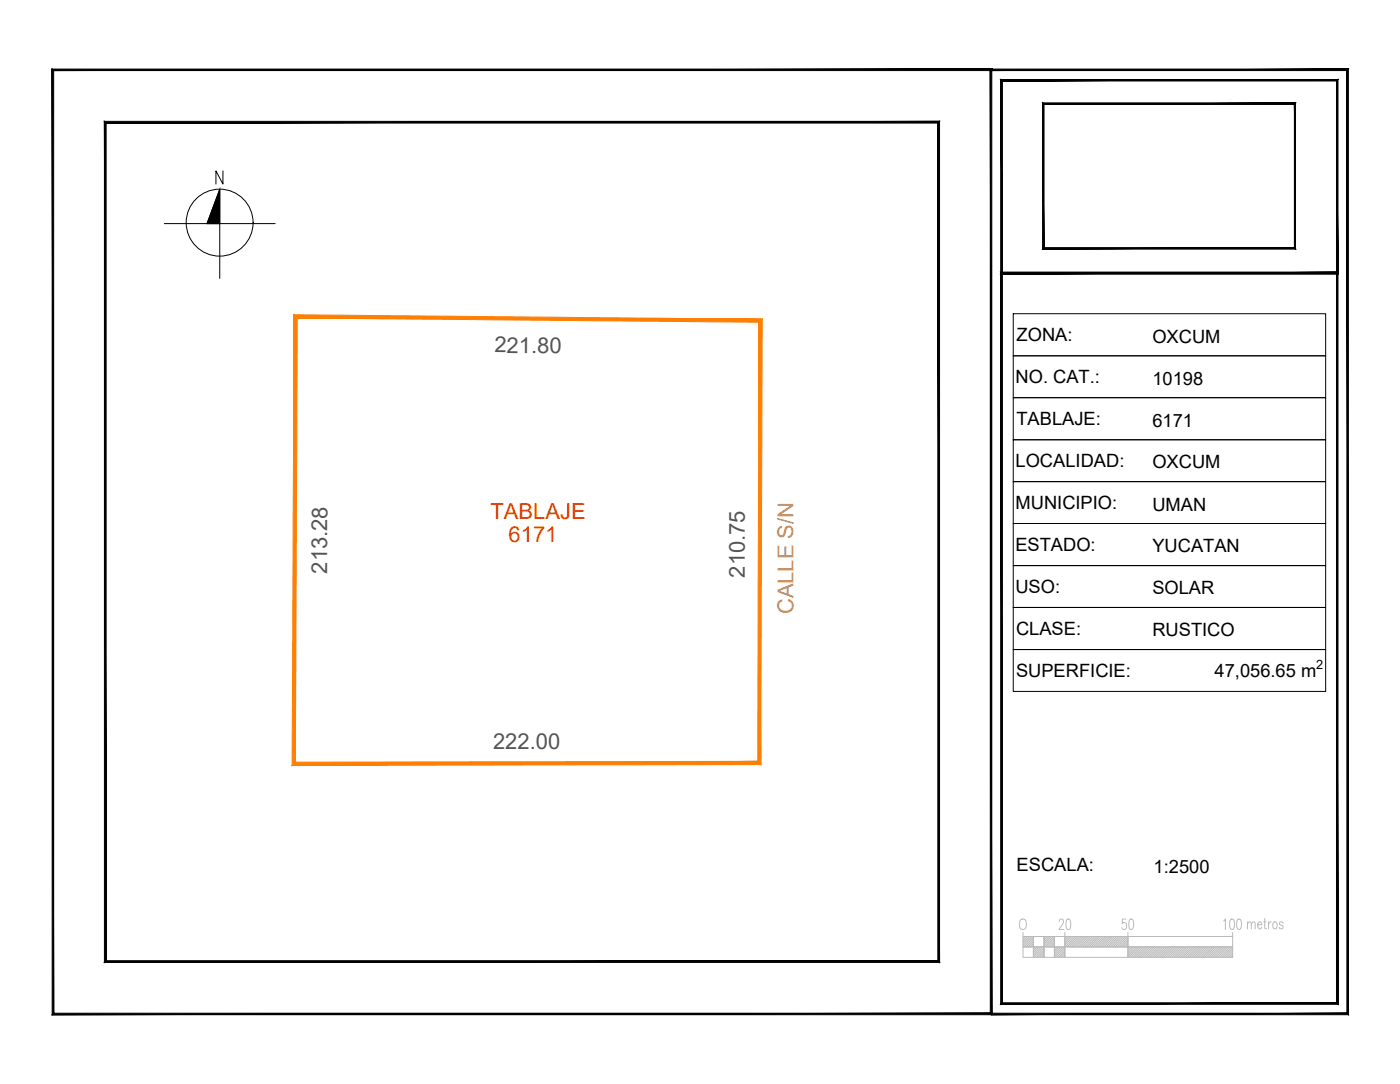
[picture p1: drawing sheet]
<svg xmlns="http://www.w3.org/2000/svg" width="279mm" height="216mm" viewBox="0 0 279 216" stroke-linecap="round" stroke-linejoin="round" font-family="sans-serif">
<!-- layer: NORTE -->
<g fill="none" stroke="#000" stroke-width=".2">
<path d="M44.4 34v2.7l-1.4-2.7v2.7M32.8 44.5h11v-6.8l-2.5 6.8M54.8 44.5h-11v11"/>
<circle cx="43.8" cy="44.3" r="6.7"/>
</g>
<path d="M43.8 37.7v6.8h-2.5zM41.3 44.5h2.5z" fill="#000" stroke="#000" stroke-width=".2"/>
<!-- layer: TIRA -->
<g fill="#000" stroke="#000" stroke-width=".2">
<path d="M197.6 13.8v.3l71.2-.3zM197.6 14.1l71.2-.3-.3 .3zM268.8 13.8l-.3 .3 .3 188zM268.5 14.1l.3 188-.3-.3zM197.6 202.1h71.2l-.3-.3zM197.6 201.8h70.9l-70.9 .3zM10.4 202.1h187.2v-.3zM10.4 202.1l.3-.3h186.9zM10.4 13.8v188.3l.3-.3zM10.4 13.8l.3 .3v187.7zM10.4 13.8l.3 .3 187-.3zM10.7 14.1l187-.3-.3 .3zM197.7 13.8l-.3 .3 .3 187.9zM197.4 14.1l.3 187.9h-.3z"/>
<path d="M199.5 15.8l.3 .3 66.9-.3zM199.8 16.1l66.9-.3-.3 .3zM266.7 15.8l-.3 .3 .3 38.5zM266.4 16.1l.3 38.5-.3-.4zM199.5 54.6h67.2l-.3-.4zM199.5 54.6l.3-.4h66.6zM199.5 15.8v38.8l.3-.4zM199.5 15.8l.3 .3v38.1z"/>
<path d="M207.8 20.5l.3 .3 50.1-.3zM208.1 20.8l50.1-.3-.2 .3zM258.2 20.5l-.2 .3 .2 28.8zM258 20.8l.2 28.8-.2-.2zM207.8 49.6h50.4l-.2-.2zM207.8 49.6l.3-.2h49.9zM207.8 20.5v29.1l.3-.2zM207.8 20.5l.3 .3v28.6z"/>
<path d="M207.8 20.5l.3 .3 50.1-.3zM208.1 20.8l50.1-.3-.2 .3zM258.2 20.5l-.2 .3 .2 28.8zM258 20.8l.2 28.8-.2-.2zM207.8 49.6h50.4l-.2-.2zM207.8 49.6l.3-.2h49.9zM207.8 20.5v29.1l.3-.2zM207.8 20.5l.3 .3v28.6z"/>
<path d="M20.8 24.2v167.5l.4-.4zM20.8 24.2l.4 .3v166.8zM20.8 24.2l.4 .3 166.1-.3zM21.2 24.5l166.1-.3-.4 .3zM187.3 24.2l-.4 .3 .4 167.2zM186.9 24.5l.4 167.2-.4-.4zM20.8 191.7h166.5l-.4-.4zM21.2 191.3h165.7l-166.1 .4z"/>
<path d="M266.4 54.6v145.1l.3 .3zM266.7 54.2v145.8l-.3-145.4zM199.8 54.6h66.6l.3-.4zM199.5 54.2h67.2l-66.9 .4zM199.5 54.2l.3 145.5v-145.1zM199.5 54.2l.3 145.5-.3 .3zM199.5 200l66.9-.3h-66.6zM199.5 200l66.9-.3 .3 .3z"/>
</g>
<!-- layer: C_REFERENCIA -->
<path d="M187.1 24.3v167.2h-166.1" fill="none" stroke="#000" stroke-width=".2"/>
<!-- layer: CUADRO -->
<path d="M202 70.9h62.2v8.3h-62.2zM202 79.2h62.2v8.4h-62.2zM202 62.5h62.2v8.4h-62.2zM202 87.6h62.2v8.3h-62.2zM202 95.9h62.2v8.4h-62.2zM202 104.3h62.2v8.3h-62.2zM202 112.6h62.2v8.4h-62.2zM202 121h62.2v8.4h-62.2zM202 129.4h62.2v8.3h-62.2z" fill="none" stroke="#000" stroke-width=".2"/>
<!-- layer: EscalaGrafica -->
<g fill="none" stroke="#bababa" stroke-width=".2">
<path d="M203.5 183.1a.73 .73 0 0 1 1 .3 1.84 1.84 0 0 1-.2 1.6 .73 .73 0 0 1-1-.3 1.84 1.84 0 0 1 .2-1.6zM203.9 186.5h2.1v2.1h-2.1zM203.9 188.6h2.1v2.1h-2.1zM203.9 185.7v.8M204.1 186.5l-.2 .1M204.4 186.5l-.5 .5M204.8 186.5l-.9 .9M205.2 186.5l-1.3 1.2M205.5 186.5l-1.6 1.6M205.9 186.5l-2 2M206 186.5h2.1v2.1h-2.1zM206 188.6h2.1v2.1h-2.1z"/>
<path d="M206 186.8l-1.8 1.8M206 187.2l-1.5 1.4M206 187.5l-1.1 1.1M206 187.9l-.7 .7M206 188.3l-.4 .3M206 188.6h.1M206.4 188.6l-.4 .4M206.8 188.6l-.8 .8M207.1 188.6l-1.1 1.1M207.5 188.6l-1.5 1.5M207.9 188.6l-1.9 1.9M208.1 186.5h2.1v2.1h-2.1z"/>
<path d="M208.1 188.6h2.1v2.1h-2.1zM208.1 186.5h.1M208.1 188.8l-2 1.9M208.1 189.1l-1.6 1.6M208.1 189.5l-1.2 1.2M208.1 189.9l-.9 .8M208.1 190.2l-.5 .5M208.1 190.6l-.1 .1M208.5 186.5l-.4 .4M208.9 186.5l-.8 .8M209.2 186.5l-1.1 1.2M209.6 186.5l-1.5 1.5"/>
<path d="M210 186.5l-1.9 1.9M210.2 186.5h2v2.1h-2zM210.2 188.6h2v2.1h-2zM210.2 186.6l-1.9 2M210.2 187l-1.6 1.6M210.2 187.4l-1.2 1.2M210.2 187.8l-.8 .8M210.2 188.1l-.5 .5M210.2 188.5l-.1 .1M210.5 188.6l-.3 .3M210.8 188.6l-.6 .7M211.2 188.6l-1 1"/>
<path d="M211.6 188.6l-1.4 1.4M211.9 188.6l-1.7 1.8M212.2 186.5h12.6v2.1h-12.6zM212.2 188.6h12.6v2.1h-12.6zM212.2 188.6l-2 2.1M212.2 189l-1.6 1.7M212.2 189.4l-1.2 1.3M212.2 189.7l-.9 1M212.2 190.1l-.5 .6M212.2 190.5l-.1 .2M214 186.5l-1.8 1.8M214.4 186.5l-2.1 2.1"/>
<path d="M214.8 186.5l-2.1 2.1M215.1 186.5l-2.1 2.1M215.5 186.5l-2.1 2.1M215.9 186.5l-2.1 2.1M216.3 186.5l-2.1 2.1M216.6 186.5l-2.1 2.1M217 186.5l-2.1 2.1M217.4 186.5l-2.1 2.1M217.7 186.5l-2.1 2.1M218.1 186.5l-2.1 2.1M218.5 186.5l-2.1 2.1M218.8 186.5l-2.1 2.1"/>
<path d="M219.2 186.5l-2.1 2.1M219.6 186.5l-2.1 2.1M219.9 186.5l-2.1 2.1M220.3 186.5l-2.1 2.1M220.7 186.5l-2.1 2.1M221.1 186.5l-2.1 2.1M221.4 186.5l-2.1 2.1M221.8 186.5l-2.1 2.1M222.2 186.5l-2.1 2.1M222.5 186.5l-2 2.1M222.9 186.5l-2.1 2.1M223.3 186.5l-2.1 2.1"/>
<path d="M223.6 186.5l-2 2.1M224 186.5l-2.1 2.1M224.4 186.5l-2.1 2.1M224.7 186.5l-2 2.1M224.8 186.5h20.9v2.1h-20.9zM224.8 188.6h20.9v2.1h-20.9zM224.8 186.8l-1.8 1.8M224.8 187.2l-1.4 1.4M224.8 187.5l-1 1.1M224.8 187.9l-.7 .7M224.8 188.3l-.3 .3M224.9 188.6l-.1 .1"/>
<path d="M225.2 188.6l-.4 .4M225.6 188.6l-.8 .8M226 188.6l-1.2 1.2M226.3 188.6l-1.5 1.6M226.7 188.6l-1.9 1.9M227.1 188.6l-2.1 2.1M227.4 188.6l-2 2.1M227.8 188.6l-2.1 2.1M228.2 188.6l-2.1 2.1M228.6 188.6l-2.1 2.1M228.9 188.6l-2 2.1M229.3 188.6l-2.1 2.1"/>
<path d="M229.7 188.6l-2.1 2.1M230 188.6l-2 2.1M230.4 188.6l-2.1 2.1M230.8 188.6l-2.1 2.1M231.2 188.6l-2.1 2.1M231.5 188.6l-2.1 2.1M231.9 188.6l-2.1 2.1M232.3 188.6l-2.1 2.1M232.6 188.6l-2.1 2.1M233 188.6l-2.1 2.1M233.4 188.6l-2.1 2.1M233.8 188.6l-2.2 2.1"/>
<path d="M234.1 188.6l-2.1 2.1M234.5 188.6l-2.1 2.1M234.9 188.6l-2.2 2.1M235.2 188.6l-2.1 2.1M235.6 188.6l-2.1 2.1M236 188.6l-2.1 2.1M236.3 188.6l-2.1 2.1M236.7 188.6l-2.1 2.1M237.1 188.6l-2.1 2.1M237.4 188.6l-2 2.1M237.8 188.6l-2.1 2.1M238.2 188.6l-2.1 2.1"/>
<path d="M238.5 188.6l-2 2.1M238.9 188.6l-2.1 2.1M239.3 188.6l-2.1 2.1M239.6 188.6l-2 2.1M240 188.6l-2.1 2.1M240.4 188.6l-2.1 2.1M240.7 188.6l-2 2.1M241.1 188.6l-2.1 2.1M241.5 188.6l-2.1 2.1M241.9 188.6l-2.1 2.1M242.2 188.6l-2.1 2.1M242.6 188.6l-2.1 2.1"/>
<path d="M243 188.6l-2.1 2.1M243.4 188.6l-2.2 2.1M243.7 188.6l-2.1 2.1M243.9 183.4l.3-.4v2.1M244.1 188.6l-2.1 2.1M244.5 188.6l-2.2 2.1M244.8 188.6l-2.1 2.1M245.2 188.6l-2.1 2.1M245.3 183.1l.3-.1a1.3 1.3 0 0 1 .4 1.7l-.1 .3-.4 .1a.94 .94 0 0 1-.4-1.2zM245.6 188.6l-2.1 2.1M245.7 190.7h.1M245.7 188.8l-1.9 1.9"/>
<path d="M245.7 189.2l-1.5 1.5M245.7 189.6l-1.1 1.1M245.7 189.9l-.8 .8M245.7 190.3l-.4 .4M245.7 185.7v.8M246.7 183.1l.3-.1a1.3 1.3 0 0 1 .4 1.7l-.1 .3-.4 .1a.94 .94 0 0 1-.4-1.2zM248.7 184l.3-.4 .3 .1 .1 1.3M248.7 183.6v1.4M249.4 184l.4-.4 .3 .1 .1 1.3M250.7 184.2h.8l-.1-.4-.2-.2a.72 .72 0 0 0-.5 .7 .72 .72 0 0 0 .5 .7l.3-.3M251.9 183.6h.4M252.1 182.9v2l.3 .1"/>
<path d="M252.8 183.6v1.4M253.4 183.6a.57 .57 0 0 0-.6 .6M253.9 183.7l.1-.1a.72 .72 0 0 1 .6 .7 .72 .72 0 0 1-.6 .7 .93 .93 0 0 1-.1-1.3zM255.8 183.9a.42 .42 0 0 0-.8-.2v.4l.7 .3 .1 .3a.39 .39 0 0 1-.4 .3 .39 .39 0 0 1-.4-.3"/>
</g>
<!-- layer: PERIMETRO PROPIEDAD -->
<path d="M58.6 62.7l.7 .6 92.6 .3zM59.3 63.3l92.6 .3-.6 .6zM151.3 64.2l.3 88.1 .3-88.7zM151.3 64.2l.3 88.1-.6-.7zM58.2 152.4l93.4-.1-.6-.7zM58.2 152.4l.7-.6 92.1-.2zM58.6 62.7l-.4 89.7 .7-.6zM58.6 62.7l.7 .6-.4 88.5z" fill="#ff7f00" stroke="#ff7f00" stroke-width=".2"/>
<!-- layer: Cotas -->
<path d="M207.9 20.7h50.2v28.7h-50.2z" fill="none" stroke="#545454" stroke-width=".2"/>
<g font-size="5.3" fill="#bababa">
<text x="214.5" y="186.3" transform="rotate(-90 214.5 186.3)">20</text>
<text x="222.6" y="186.3">50</text>
</g>
<g font-size="4.4" fill="#545454">
<text x="98.5" y="70.2" transform="rotate(1 98.5 70.2)">221.80</text>
<text x="65.2" y="114.3" transform="rotate(-90 65.2 114.3)">213.28</text>
<text x="148.4" y="115.1" transform="rotate(-90 148.4 115.1)">210.75</text>
<text x="98.3" y="149.3">222.00</text>
</g>
<g font-size="4.4" fill="#dd3700">
<text x="97.8" y="103.4">TABLAJE</text>
<text x="101.4" y="108">6171</text>
</g>
<text font-size="4.4" fill="#b88a5c" x="158.1" y="122.3" transform="rotate(-90 158.1 122.3)">CALLE S/N</text>
<g font-size="3.6">
<text x="202.6" y="68">ZONA:</text>
<text x="229.7" y="68.2">OXCUM</text>
<text x="202.4" y="76.3">NO. CAT.:</text>
<text x="229.7" y="76.6">10198</text>
<text x="202.6" y="84.6">TABLAJE:</text>
<text x="229.7" y="85">6171</text>
<text x="202.4" y="93">LOCALIDAD:</text>
<text x="229.7" y="93.3">OXCUM</text>
<text x="202.4" y="101.4">MUNICIPIO:</text>
<text x="229.7" y="101.7">UMAN</text>
<text x="202.4" y="109.8">ESTADO:</text>
<text x="229.7" y="110">YUCATAN</text>
<text x="202.4" y="118.1">USO:</text>
<text x="229.7" y="118.4">SOLAR</text>
<text x="202.5" y="126.5">CLASE:</text>
<text x="229.7" y="126.7">RUSTICO</text>
<text x="202.5" y="134.8">SUPERFICIE:</text>
<text x="242.1" y="134.8">47,056.65 m</text>
<text x="202.6" y="173.6">ESCALA:</text>
<text x="229.9" y="173.8">1:2500</text>
</g>
<text font-size="2.6" x="262.3" y="133.3">2</text>
</svg>
